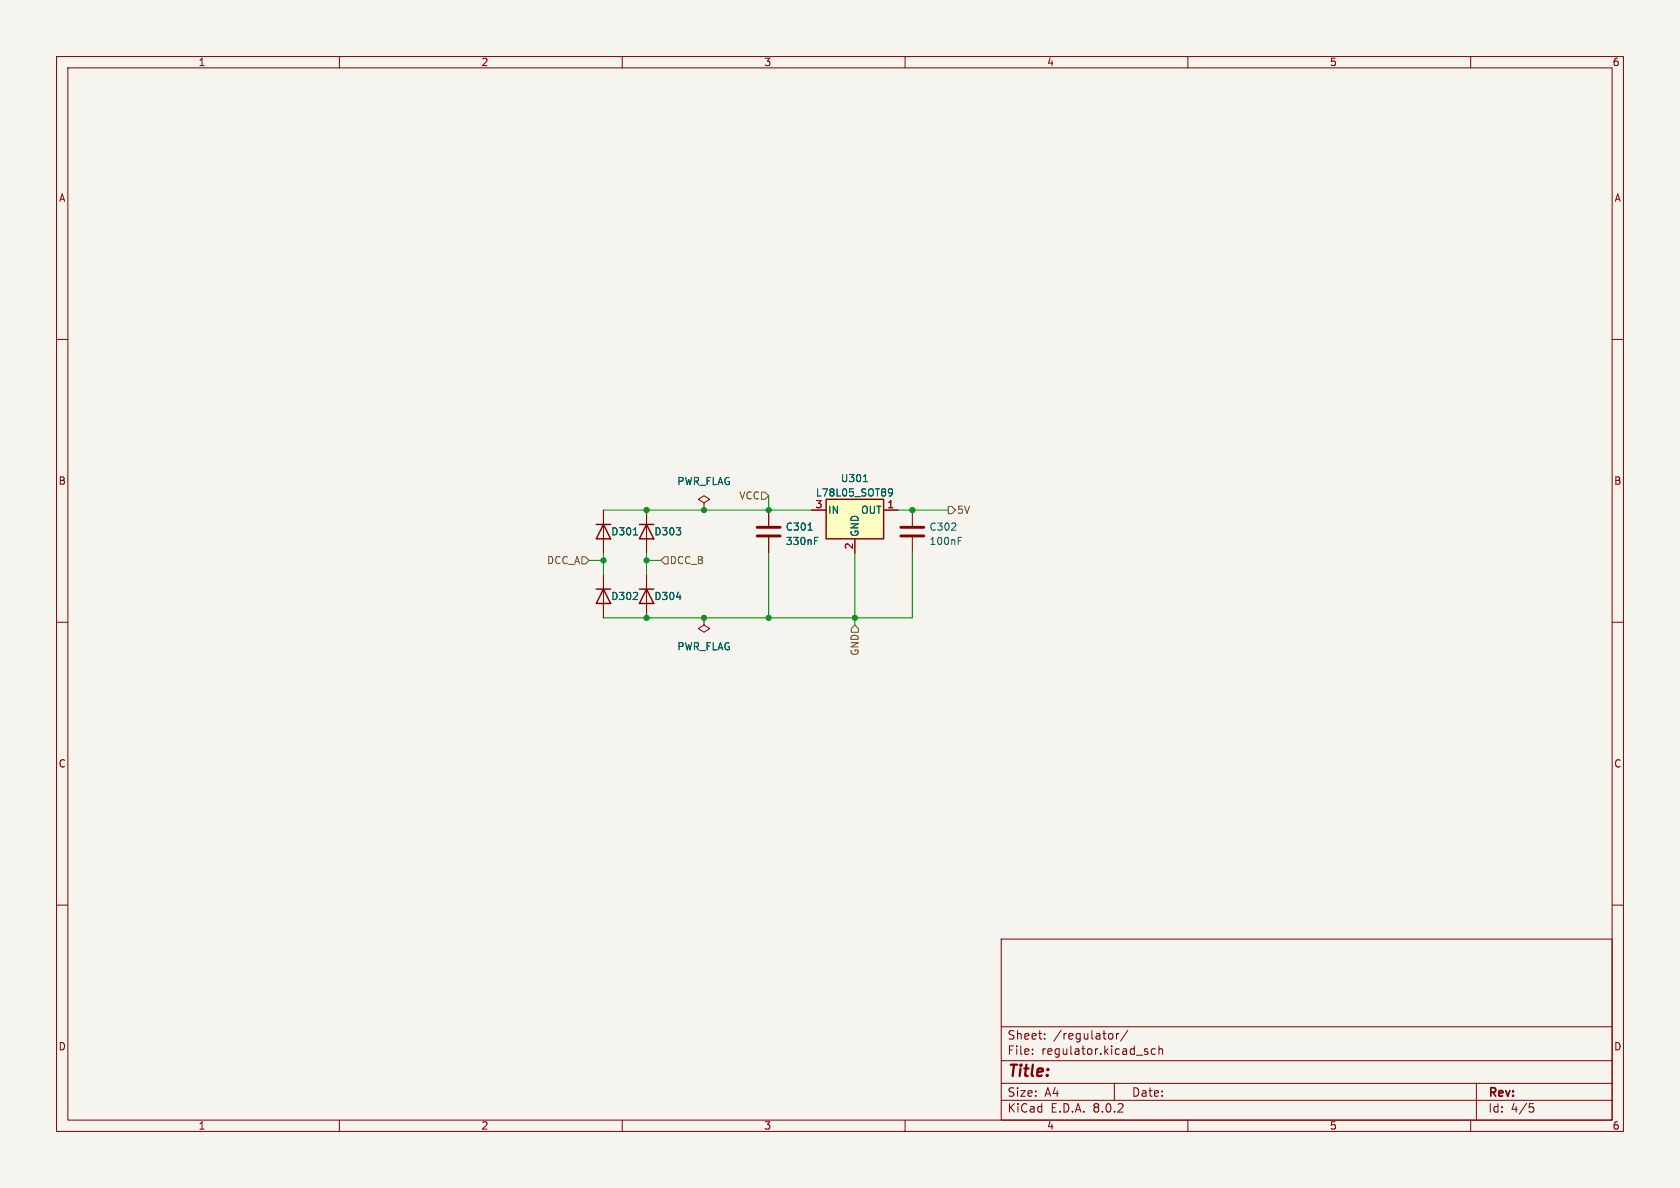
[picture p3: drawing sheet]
(kicad_sch (version 20230121) (generator eeschema)

 (paper "A4")

 (lib_symbols
  (symbol "Device:C" (pin_numbers hide) (pin_names (offset 0.254)) (in_bom yes) (on_board yes)
   (property "Reference" "C" (at 0.635 2.54 0) (effects (font (size 1.27 1.27)) (justify left)))
   (property "Value" "C" (at 0.635 -2.54 0) (effects (font (size 1.27 1.27)) (justify left)))
   (property "Footprint" "" (at 0.9652 -3.81 0) (effects (font (size 1.27 1.27)) hide))
   (property "Datasheet" "~" (at 0 0 0) (effects (font (size 1.27 1.27)) hide))
   (symbol "C_0_1"
    (polyline (pts (xy -2.032 -0.762) (xy 2.032 -0.762)) (stroke (width 0.508) (type default)) (fill (type none)))
    (polyline (pts (xy -2.032 0.762) (xy 2.032 0.762)) (stroke (width 0.508) (type default)) (fill (type none))))
   (symbol "C_1_1"
    (pin passive line (at 0 3.81 270) (length 2.794) (name "~" (effects (font (size 1.27 1.27)))) (number "1" (effects (font (size 1.27 1.27)))))
    (pin passive line (at 0 -3.81 90) (length 2.794) (name "~" (effects (font (size 1.27 1.27)))) (number "2" (effects (font (size 1.27 1.27)))))))
  (symbol "Regulator_Linear:L78L05_SOT89" (pin_names (offset 0.254)) (in_bom yes) (on_board yes)
   (property "Reference" "U" (at -3.81 3.175 0) (effects (font (size 1.27 1.27))))
   (property "Value" "L78L05_SOT89" (at -0.635 3.175 0) (effects (font (size 1.27 1.27)) (justify left)))
   (property "Footprint" "Package_TO_SOT_SMD:SOT-89-3" (at 0 5.08 0) (effects (font (size 1.27 1.27) italic) hide))
   (property "Datasheet" "http://www.st.com/content/ccc/resource/technical/document/datasheet/15/55/e5/aa/23/5b/43/fd/CD00000446.pdf/files/CD00000446.pdf/jcr:content/translations/en.CD00000446.pdf" (at 0 -1.27 0) (effects (font (size 1.27 1.27)) hide))
   (symbol "L78L05_SOT89_0_1"
    (rectangle (start -5.08 1.905) (end 5.08 -5.08) (stroke (width 0.254) (type default)) (fill (type background))))
   (symbol "L78L05_SOT89_1_1"
    (pin power_out line (at 7.62 0 180) (length 2.54) (name "OUT" (effects (font (size 1.27 1.27)))) (number "1" (effects (font (size 1.27 1.27)))))
    (pin power_in line (at 0 -7.62 90) (length 2.54) (name "GND" (effects (font (size 1.27 1.27)))) (number "2" (effects (font (size 1.27 1.27)))))
    (pin power_in line (at -7.62 0 0) (length 2.54) (name "IN" (effects (font (size 1.27 1.27)))) (number "3" (effects (font (size 1.27 1.27)))))))
  (symbol "custom_kicad_lib_sk:1N4148WS" (pin_numbers hide) (pin_names hide) (in_bom yes) (on_board yes)
   (property "Reference" "D" (at 0 2.54 0) (effects (font (size 1.27 1.27))))
   (property "Value" "1N4148WS" (at 0 -2.54 0) (effects (font (size 1.27 1.27))))
   (property "Footprint" "Diode_SMD:D_SOD-323" (at 0 -4.445 0) (effects (font (size 1.27 1.27)) hide))
   (property "Datasheet" "https://www.vishay.com/docs/85751/1n4148ws.pdf" (at 0 0 0) (effects (font (size 1.27 1.27)) hide))
   (property "Sim.Device" "D" (at 0 0 0) (effects (font (size 1.27 1.27)) hide))
   (property "Sim.Pins" "1=K 2=A" (at 0 0 0) (effects (font (size 1.27 1.27)) hide))
   (property "JLCPCB Part#" "C2128" (at 0 0 0) (effects (font (size 1.27 1.27)) hide))
   (symbol "1N4148WS_0_1"
    (polyline (pts (xy -1.27 1.27) (xy -1.27 -1.27)) (stroke (width 0.254) (type default)) (fill (type none)))
    (polyline (pts (xy 1.27 0) (xy -1.27 0)) (stroke (width 0) (type default)) (fill (type none)))
    (polyline (pts (xy 1.27 1.27) (xy 1.27 -1.27) (xy -1.27 0) (xy 1.27 1.27)) (stroke (width 0.254) (type default)) (fill (type none))))
   (symbol "1N4148WS_1_1"
    (pin passive line (at -3.81 0 0) (length 2.54) (name "K" (effects (font (size 1.27 1.27)))) (number "1" (effects (font (size 1.27 1.27)))))
    (pin passive line (at 3.81 0 180) (length 2.54) (name "A" (effects (font (size 1.27 1.27)))) (number "2" (effects (font (size 1.27 1.27)))))))
  (symbol "power:PWR_FLAG" (power) (pin_numbers hide) (pin_names (offset 0) hide) (in_bom yes) (on_board yes)
   (property "Reference" "#FLG" (at 0 1.905 0) (effects (font (size 1.27 1.27)) hide))
   (property "Value" "PWR_FLAG" (at 0 3.81 0) (effects (font (size 1.27 1.27))))
   (property "Footprint" "" (at 0 0 0) (effects (font (size 1.27 1.27)) hide))
   (property "Datasheet" "~" (at 0 0 0) (effects (font (size 1.27 1.27)) hide))
   (symbol "PWR_FLAG_0_0"
    (pin power_out line (at 0 0 90) (length 0) (name "pwr" (effects (font (size 1.27 1.27)))) (number "1" (effects (font (size 1.27 1.27))))))
   (symbol "PWR_FLAG_0_1"
    (polyline (pts (xy 0 0) (xy 0 1.27) (xy -1.016 1.905) (xy 0 2.54) (xy 1.016 1.905) (xy 0 1.27)) (stroke (width 0) (type default)) (fill (type none))))))

 (junction (at 161.29 90.17) (diameter 0) (color 0 0 0 0))
 (junction (at 135.89 109.22) (diameter 0) (color 0 0 0 0))
 (junction (at 114.3 99.06) (diameter 0) (color 0 0 0 0))
 (junction (at 135.89 90.17) (diameter 0) (color 0 0 0 0))
 (junction (at 106.68 99.06) (diameter 0) (color 0 0 0 0))
 (junction (at 151.13 109.22) (diameter 0) (color 0 0 0 0))
 (junction (at 114.3 109.22) (diameter 0) (color 0 0 0 0))
 (junction (at 124.46 90.17) (diameter 0) (color 0 0 0 0))
 (junction (at 124.46 109.22) (diameter 0) (color 0 0 0 0))
 (junction (at 114.3 90.17) (diameter 0) (color 0 0 0 0))

 (wire (pts (xy 135.89 90.17) (xy 143.51 90.17)) (stroke (width 0) (type default)))
 (wire (pts (xy 135.89 109.22) (xy 151.13 109.22)) (stroke (width 0) (type default)))
 (wire (pts (xy 104.14 99.06) (xy 106.68 99.06)) (stroke (width 0) (type default)))
 (wire (pts (xy 151.13 109.22) (xy 161.29 109.22)) (stroke (width 0) (type default)))
 (wire (pts (xy 114.3 97.79) (xy 114.3 99.06)) (stroke (width 0) (type default)))
 (wire (pts (xy 161.29 109.22) (xy 161.29 97.79)) (stroke (width 0) (type default)))
 (wire (pts (xy 116.84 99.06) (xy 114.3 99.06)) (stroke (width 0) (type default)))
 (wire (pts (xy 151.13 97.79) (xy 151.13 109.22)) (stroke (width 0) (type default)))
 (wire (pts (xy 106.68 99.06) (xy 106.68 101.6)) (stroke (width 0) (type default)))
 (wire (pts (xy 124.46 109.22) (xy 135.89 109.22)) (stroke (width 0) (type default)))
 (wire (pts (xy 106.68 90.17) (xy 114.3 90.17)) (stroke (width 0) (type default)))
 (wire (pts (xy 151.13 110.49) (xy 151.13 109.22)) (stroke (width 0) (type default)))
 (wire (pts (xy 124.46 90.17) (xy 135.89 90.17)) (stroke (width 0) (type default)))
 (wire (pts (xy 114.3 90.17) (xy 124.46 90.17)) (stroke (width 0) (type default)))
 (wire (pts (xy 135.89 97.79) (xy 135.89 109.22)) (stroke (width 0) (type default)))
 (wire (pts (xy 114.3 99.06) (xy 114.3 101.6)) (stroke (width 0) (type default)))
 (wire (pts (xy 106.68 109.22) (xy 114.3 109.22)) (stroke (width 0) (type default)))
 (wire (pts (xy 106.68 97.79) (xy 106.68 99.06)) (stroke (width 0) (type default)))
 (wire (pts (xy 114.3 109.22) (xy 124.46 109.22)) (stroke (width 0) (type default)))
 (wire (pts (xy 158.75 90.17) (xy 161.29 90.17)) (stroke (width 0) (type default)))
 (wire (pts (xy 161.29 90.17) (xy 167.64 90.17)) (stroke (width 0) (type default)))
 (wire (pts (xy 135.89 87.63) (xy 135.89 90.17)) (stroke (width 0) (type default)))

 (hierarchical_label "GND" (shape input) (at 151.13 110.49 270) (fields_autoplaced) (effects (font (size 1.27 1.27)) (justify right)))
 (hierarchical_label "5V" (shape output) (at 167.64 90.17 0) (fields_autoplaced) (effects (font (size 1.27 1.27)) (justify left)))
 (hierarchical_label "DCC_A" (shape input) (at 104.14 99.06 180) (fields_autoplaced) (effects (font (size 1.27 1.27)) (justify right)))
 (hierarchical_label "VCC" (shape input) (at 135.89 87.63 180) (fields_autoplaced) (effects (font (size 1.27 1.27)) (justify right)))
 (hierarchical_label "DCC_B" (shape input) (at 116.84 99.06 0) (fields_autoplaced) (effects (font (size 1.27 1.27)) (justify left)))

 (symbol (lib_id "Device:C") (at 161.29 93.98 0) (unit 1) (in_bom yes) (on_board yes) (dnp no) (fields_autoplaced)
  (property "Reference" "C11" (at 164.211 93.1453 0) (effects (font (size 1.27 1.27)) (justify left)))
  (property "Value" "100nF" (at 164.211 95.6822 0) (effects (font (size 1.27 1.27)) (justify left)))
  (property "Footprint" "Capacitor_SMD:C_0402_1005Metric" (at 162.2552 97.79 0) (effects (font (size 1.27 1.27)) hide))
  (property "Datasheet" "~" (at 161.29 93.98 0) (effects (font (size 1.27 1.27)) hide))
  (property "JLCPCB Part#" "C14663" (at 161.29 93.98 0) (effects (font (size 1.27 1.27)) hide)) (pin "1") (pin "2")
  (instances (project "" (path "" (reference "C11") (unit 1))) (project "pantoGraph" (path "" (reference "C302") (unit 1)))))

 (symbol (lib_id "custom_kicad_lib_sk:1N4148WS") (at 106.68 93.98 270) (unit 1) (in_bom yes) (on_board yes) (dnp no)
  (property "Reference" "D301" (at 107.95 93.98 90) (effects (font (size 1.27 1.27)) (justify left)))
  (property "Value" "1N4148WS" (at 109.22 95.25 90) (effects (font (size 1.27 1.27)) (justify left) hide))
  (property "Footprint" "Diode_SMD:D_SOD-323" (at 102.235 93.98 0) (effects (font (size 1.27 1.27)) hide))
  (property "Datasheet" "https://www.vishay.com/docs/85751/1n4148ws.pdf" (at 106.68 93.98 0) (effects (font (size 1.27 1.27)) hide))
  (property "Sim.Device" "D" (at 106.68 93.98 0) (effects (font (size 1.27 1.27)) hide))
  (property "Sim.Pins" "1=K 2=A" (at 106.68 93.98 0) (effects (font (size 1.27 1.27)) hide))
  (property "JLCPCB Part#" "C2128" (at 106.68 93.98 0) (effects (font (size 1.27 1.27)) hide)) (pin "1") (pin "2")
  (instances (project "pantoGraph" (path "" (reference "D301") (unit 1)))))

 (symbol (lib_id "Regulator_Linear:L78L05_SOT89") (at 151.13 90.17 0) (unit 1) (in_bom yes) (on_board yes) (dnp no) (fields_autoplaced)
  (property "Reference" "U6" (at 151.13 84.5652 0) (effects (font (size 1.27 1.27))))
  (property "Value" "L78L05_SOT89" (at 151.13 87.1021 0) (effects (font (size 1.27 1.27))))
  (property "Footprint" "Package_TO_SOT_SMD:SOT-89-3" (at 151.13 85.09 0) (effects (font (size 1.27 1.27) italic) hide))
  (property "Datasheet" "http://www.st.com/content/ccc/resource/technical/document/datasheet/15/55/e5/aa/23/5b/43/fd/CD00000446.pdf/files/CD00000446.pdf/jcr:content/translations/en.CD00000446.pdf" (at 151.13 91.44 0) (effects (font (size 1.27 1.27)) hide))
  (property "JLCPCB Part#" "C71136" (at 151.13 90.17 0) (effects (font (size 1.27 1.27)) hide)) (pin "1") (pin "2") (pin "3")
  (instances (project "" (path "" (reference "U6") (unit 1))) (project "pantoGraph" (path "" (reference "U301") (unit 1)))))

 (symbol (lib_id "custom_kicad_lib_sk:1N4148WS") (at 114.3 93.98 270) (unit 1) (in_bom yes) (on_board yes) (dnp no)
  (property "Reference" "D303" (at 115.57 93.98 90) (effects (font (size 1.27 1.27)) (justify left)))
  (property "Value" "1N4148WS" (at 116.84 95.25 90) (effects (font (size 1.27 1.27)) (justify left) hide))
  (property "Footprint" "Diode_SMD:D_SOD-323" (at 109.855 93.98 0) (effects (font (size 1.27 1.27)) hide))
  (property "Datasheet" "https://www.vishay.com/docs/85751/1n4148ws.pdf" (at 114.3 93.98 0) (effects (font (size 1.27 1.27)) hide))
  (property "Sim.Device" "D" (at 114.3 93.98 0) (effects (font (size 1.27 1.27)) hide))
  (property "Sim.Pins" "1=K 2=A" (at 114.3 93.98 0) (effects (font (size 1.27 1.27)) hide))
  (property "JLCPCB Part#" "C2128" (at 114.3 93.98 0) (effects (font (size 1.27 1.27)) hide)) (pin "1") (pin "2")
  (instances (project "pantoGraph" (path "" (reference "D303") (unit 1)))))

 (symbol (lib_id "custom_kicad_lib_sk:1N4148WS") (at 114.3 105.41 270) (unit 1) (in_bom yes) (on_board yes) (dnp no)
  (property "Reference" "D304" (at 115.57 105.41 90) (effects (font (size 1.27 1.27)) (justify left)))
  (property "Value" "1N4148WS" (at 116.84 106.68 90) (effects (font (size 1.27 1.27)) (justify left) hide))
  (property "Footprint" "Diode_SMD:D_SOD-323" (at 109.855 105.41 0) (effects (font (size 1.27 1.27)) hide))
  (property "Datasheet" "https://www.vishay.com/docs/85751/1n4148ws.pdf" (at 114.3 105.41 0) (effects (font (size 1.27 1.27)) hide))
  (property "Sim.Device" "D" (at 114.3 105.41 0) (effects (font (size 1.27 1.27)) hide))
  (property "Sim.Pins" "1=K 2=A" (at 114.3 105.41 0) (effects (font (size 1.27 1.27)) hide))
  (property "JLCPCB Part#" "C2128" (at 114.3 105.41 0) (effects (font (size 1.27 1.27)) hide)) (pin "1") (pin "2")
  (instances (project "pantoGraph" (path "" (reference "D304") (unit 1)))))

 (symbol (lib_id "custom_kicad_lib_sk:1N4148WS") (at 106.68 105.41 270) (unit 1) (in_bom yes) (on_board yes) (dnp no)
  (property "Reference" "D302" (at 107.95 105.41 90) (effects (font (size 1.27 1.27)) (justify left)))
  (property "Value" "1N4148WS" (at 109.22 106.68 90) (effects (font (size 1.27 1.27)) (justify left) hide))
  (property "Footprint" "Diode_SMD:D_SOD-323" (at 102.235 105.41 0) (effects (font (size 1.27 1.27)) hide))
  (property "Datasheet" "https://www.vishay.com/docs/85751/1n4148ws.pdf" (at 106.68 105.41 0) (effects (font (size 1.27 1.27)) hide))
  (property "Sim.Device" "D" (at 106.68 105.41 0) (effects (font (size 1.27 1.27)) hide))
  (property "Sim.Pins" "1=K 2=A" (at 106.68 105.41 0) (effects (font (size 1.27 1.27)) hide))
  (property "JLCPCB Part#" "C2128" (at 106.68 105.41 0) (effects (font (size 1.27 1.27)) hide)) (pin "1") (pin "2")
  (instances (project "pantoGraph" (path "" (reference "D302") (unit 1)))))

 (symbol (lib_id "Device:C") (at 135.89 93.98 0) (unit 1) (in_bom yes) (on_board yes) (dnp no) (fields_autoplaced)
  (property "Reference" "C9" (at 138.811 93.1453 0) (effects (font (size 1.27 1.27)) (justify left)))
  (property "Value" "330nF" (at 138.811 95.6822 0) (effects (font (size 1.27 1.27)) (justify left)))
  (property "Footprint" "Capacitor_SMD:C_0402_1005Metric" (at 136.8552 97.79 0) (effects (font (size 1.27 1.27)) hide))
  (property "Datasheet" "~" (at 135.89 93.98 0) (effects (font (size 1.27 1.27)) hide))
  (property "JLCPCB Part#" "C1615" (at 135.89 93.98 0) (effects (font (size 1.27 1.27)) hide)) (pin "1") (pin "2")
  (instances (project "" (path "" (reference "C9") (unit 1))) (project "pantoGraph" (path "" (reference "C301") (unit 1)))))

 (symbol (lib_id "power:PWR_FLAG") (at 124.46 90.17 0) (unit 1) (in_bom yes) (on_board yes) (dnp no) (fields_autoplaced)
  (property "Reference" "#FLG0301" (at 124.46 88.265 0) (effects (font (size 1.27 1.27)) hide))
  (property "Value" "PWR_FLAG" (at 124.46 85.09 0) (effects (font (size 1.27 1.27))))
  (property "Footprint" "" (at 124.46 90.17 0) (effects (font (size 1.27 1.27)) hide))
  (property "Datasheet" "~" (at 124.46 90.17 0) (effects (font (size 1.27 1.27)) hide)) (pin "1")
  (instances (project "pantoGraph" (path "" (reference "#FLG0301") (unit 1)))))

 (symbol (lib_id "power:PWR_FLAG") (at 124.46 109.22 180) (unit 1) (in_bom yes) (on_board yes) (dnp no) (fields_autoplaced)
  (property "Reference" "#FLG0302" (at 124.46 111.125 0) (effects (font (size 1.27 1.27)) hide))
  (property "Value" "PWR_FLAG" (at 124.46 114.3 0) (effects (font (size 1.27 1.27))))
  (property "Footprint" "" (at 124.46 109.22 0) (effects (font (size 1.27 1.27)) hide))
  (property "Datasheet" "~" (at 124.46 109.22 0) (effects (font (size 1.27 1.27)) hide)) (pin "1")
  (instances (project "pantoGraph" (path "" (reference "#FLG0302") (unit 1))))))
